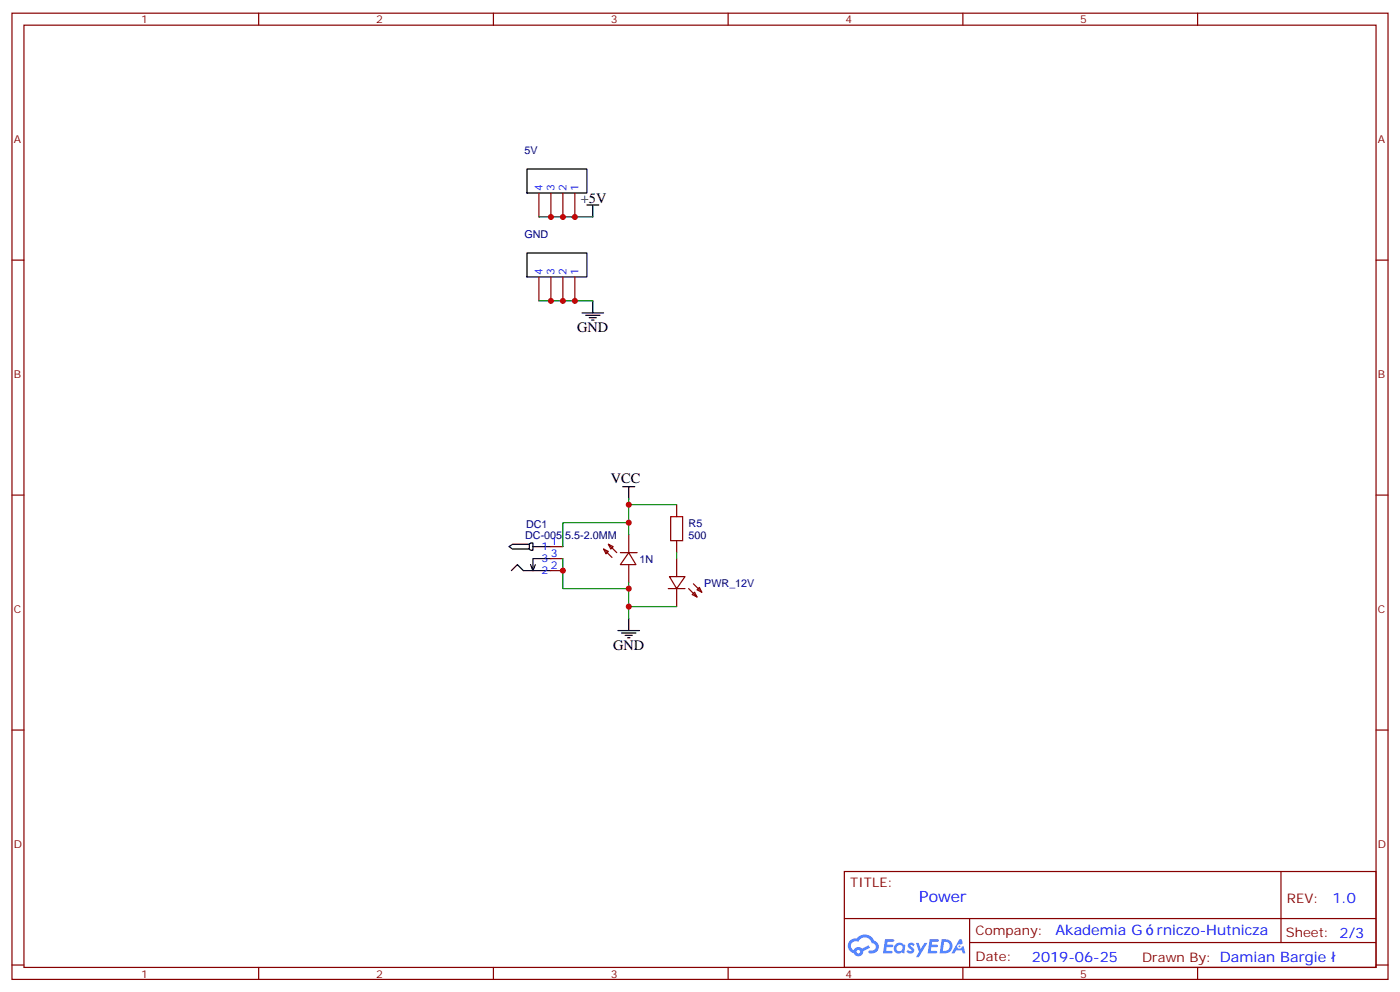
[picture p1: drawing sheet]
<svg xmlns="http://www.w3.org/2000/svg" width="412mm" height="292mm" viewBox="0 0 412 292" stroke-linecap="round" stroke-linejoin="round" font-family="sans-serif">
<g fill="none" stroke="#870000" stroke-width=".35">
<path d="M3.5 3.9h405.4v284.3h-405.4zM7.1 7.4h398.2v277.3h-398.2zM76.2 3.9v3.5M145.3 3.9v3.5M214.5 3.9v3.5M283.6 3.9v3.5M352.8 3.9v3.5M3.5 76.6h3.6M405.3 76.6h3.6M3.5 145.7h3.6M405.3 145.7h3.6M3.5 214.8h3.6"/>
<path d="M405.3 214.8h3.6M248.7 256.5h156.6v28.2h-156.6zM377.3 256.5v20.9M248.7 270.3h156.5M285.6 277.4h119.6M285.6 270.3v14.1M3.5 284h3.6M76.2 284.7v3.5M145.3 284.7v3.5M214.5 284.7v3.5M283.6 284.7v3.5M352.8 284.7v3.5"/>
<path d="M405.3 284h3.6"/>
</g>
<g fill="#5487ff">
<path d="M267.7 277.6a1.22 1.22 0 0 1 1.7 .3l-.4 .6a.47 .47 0 0 0-.3-.4 .47 .47 0 0 0-.5 .2l.1 .2a1.14 1.14 0 0 1 .8 1.8 1.14 1.14 0 0 1-1.9-.1l-.2-.1 .5-.6 .7 .4a.29 .29 0 0 0 .3-.2 .29 .29 0 0 0-.2-.3 1.04 1.04 0 0 1-.6-1.8z"/>
<path d="M260.7 276.4h2.4l.3 .2-.2 .5h-1.8l-.1 .9h1.5l.3 .4-.3 .3h-1.6l-.2 1.1 1.7 .1 .2 .3-.2 .3-2.6 .1z"/>
<path d="M273.8 276.4h2.4l.3 .2-.1 .5h-1.8l-.2 .9h1.6l.3 .4-.4 .3h-1.6l-.1 1.1 1.7 .1 .2 .3-.2 .3h-2.6z"/>
<path d="M282.6 276.4h.7l.3 1.3-.6 .3a.69 .69 0 0 0-1 .2 .69 .69 0 0 0 .4 1 .69 .69 0 0 0 .9-.6l.5-.3 .6 2.2h-.8l-.2-.8h-1.8l-.5 .8h-.8z"/>
<path d="M269.8 277.5h.8l.6 1.8 1.1-1.8h.9l-2.6 4.2h-.8l.9-1.6z"/>
<path d="M277.4 276.4l-.6 4.2h1.3a2.11 2.11 0 0 0 2.5-2.2 2.11 2.11 0 0 0-2.5-2zM278.1 277.1a1.39 1.39 0 0 1 1.7 1.5 1.39 1.39 0 0 1-1.8 1.2h-.3z"/>
<path d="M263.7 278a1.54 1.54 0 0 0-.1 2.2 1.54 1.54 0 0 0 2.2 .1l.6 .3 .3-2.3-.2-.3h-.4a1.49 1.49 0 0 0-2.4 0zM264 279a.94 .94 0 0 1 1.8 0 .94 .94 0 0 1-1.8 0z"/>
<path d="M250.4 276.8a2.18 2.18 0 0 0 1.1 3.7 1.44 1.44 0 0 0 1.6 .9 1.44 1.44 0 0 0 1.2-1.5l2-1-.5-.7-1.9 1a1.47 1.47 0 0 0-2.4 .4 1.39 1.39 0 0 1-.7-1.9 1.39 1.39 0 0 1 2-.5 2.12 2.12 0 0 1 2.2-1.3 2.12 2.12 0 0 1 1.9 1.7 1.14 1.14 0 0 1 1.1 1.4 1.14 1.14 0 0 1-1.7 .7 .43 .43 0 0 0-.5 .4 .43 .43 0 0 0 .4 .5 1.98 1.98 0 0 0 2.5-1.3 1.98 1.98 0 0 0-1.2-2.5 3.1 3.1 0 0 0-5.3-.7l-.9 .1zM252.3 280.1a.55 .55 0 0 1 1.1 0 .55 .55 0 0 1-1.1 0z"/>
<circle cx="282.6" cy="278.5" r=".26"/>
</g>
<path d="M197.6 152h3.5v7.1h-3.5z" fill="none" stroke="#a10000" stroke-width=".35"/>
<g fill="none" stroke="#870000" stroke-width=".35">
<path d="M158.7 56.8v7.1M162.3 56.8v7.1M165.8 56.8v7.1M169.3 56.8v7.1M158.7 81.5v7M162.3 81.5v7M165.8 81.5v7M169.3 81.5v7M185.2 157.3v5.3M199.3 148.5v3.5M199.3 159.1v3.5M162.3 167.9h3.5"/>
<path d="M162.3 164.4h3.5M162.3 160.9h3.5M177.8 161.6l1.4 .7-.7 .7zM177.8 161.6l2.5 2.4M179.2 160.2l1.4 .7-.7 .7zM179.2 160.2l2.5 2.4M182.7 162.6h5M185.2 162.6l2.1 3.6h-4.6zM185.2 166.2v5.2M196.8 173.2h5M197.2 169.7h4.6l-2.5 3.5zM199.3 164.4v5.3"/>
<path d="M199.3 173.2v5.3M202.8 173.2l2.5 2.5M203.9 175l.7-.7 .7 1.4zM204.3 171.8l2.4 2.5M205.3 173.6l.7-.7 .7 1.4z"/>
</g>
<g fill="none" stroke="#000" stroke-width=".35">
<path d="M155.2 49.7h17.7v7.1h-17.7zM155.2 74.4h17.7v7.1h-17.7zM172.9 60.3h3.5M174.6 60.3v3.6M171.4 92.1h6.4M172.5 92.8h4.2M173.6 93.5h2.1M174.3 94.2h.7M174.6 88.5v3.6M183.4 143.2h3.6M185.2 143.2v3.6M149.9 160.9l1.1-.7h4.9v1.4h-4.9z"/>
<path d="M150.6 167.9l1.8-1.7 1.8 1.7h8.1M155.9 160.2l.4-.4h.7v2.1h-.7l-.4-.3M157 160.9h5.3M157.7 166.2l-.7 1.7M162.3 164.4h-5.3v3.5l-.7-1.7M182 185.6h6.4M183.1 186.3h4.2M184.1 187h2.2M184.9 187.7h.7M185.2 182v3.6"/>
</g>
<path d="M158.7 63.9h15.9M158.7 88.5h15.9M185.2 146.8v7h-19.4v7.1M185.2 148.5h14.1M185.2 153.8v3.5M165.8 164.4v8.8h19.4v5.3h14.1M185.2 171.4v1.8M185.2 178.5v3.5M199.3 162.6v1.8" fill="none" stroke="#008700" stroke-width=".35"/>
<g fill="#c00">
<circle cx="185.2" cy="148.5" r=".88"/>
<circle cx="169.3" cy="88.5" r=".88"/>
<circle cx="165.8" cy="88.5" r=".88"/>
<circle cx="162.3" cy="88.5" r=".88"/>
<circle cx="162.3" cy="63.9" r=".88"/>
<circle cx="165.8" cy="63.9" r=".88"/>
<circle cx="169.3" cy="63.9" r=".88"/>
<circle cx="185.2" cy="153.8" r=".88"/>
<circle cx="185.2" cy="173.2" r=".88"/>
<circle cx="185.2" cy="178.5" r=".88"/>
<circle cx="165.8" cy="167.9" r=".88"/>
</g>
<text font-size="4.6" fill="#00f" x="270.8" y="265.5">Power</text>
<g font-size="4.2">
<text x="171.1" y="59.6">+5V</text>
<text x="170" y="97.7">GND</text>
<text x="179.9" y="142.1">VCC</text>
<text x="180.6" y="191.2">GND</text>
</g>
<g font-size="4.2" fill="#00f">
<text x="392.5" y="265.7">1.0</text>
<text x="310.9" y="275.3">Akademia G</text>
<text x="340.8" y="275.3">rniczo-Hutnicza</text>
<text x="304" y="283.1">2019-06-25</text>
</g>
<g font-size="3.9" fill="#800">
<text x="250.5" y="261.1">TITLE:</text>
<text x="379.1" y="265.7">REV:</text>
<text x="287.4" y="275.3">Company:</text>
<text x="378.7" y="275.9">Sheet: 2/3</text>
<text x="287.4" y="282.9">Date:</text>
<text x="336.4" y="283">Drawn By: Damian Bargie</text>
</g>
<g font-size="3.2" fill="#800">
<text x="41.6" y="6.9">1</text>
<text x="110.8" y="6.9">2</text>
<text x="179.9" y="6.9">3</text>
<text x="249.1" y="6.9">4</text>
<text x="318.2" y="6.9">5</text>
<text x="4.1" y="42">A</text>
<text x="405.9" y="42">A</text>
<text x="4.1" y="111.1">B</text>
<text x="405.9" y="111.1">B</text>
<text x="4.1" y="180.3">C</text>
<text x="405.9" y="180.3">C</text>
<text x="4.1" y="249.4">D</text>
<text x="405.9" y="249.4">D</text>
<text x="41.6" y="287.7">1</text>
<text x="110.8" y="287.7">2</text>
<text x="179.9" y="287.7">3</text>
<text x="249.1" y="287.7">4</text>
<text x="318.2" y="287.7">5</text>
</g>
<g font-size="3.2" fill="#000080">
<text x="154.5" y="45.5">5V</text>
<text x="154.5" y="70.2">GND</text>
<text x="154.9" y="155.5">DC1</text>
<text x="202.8" y="155.1">R5</text>
<text x="154.7" y="158.8">DC-005 5.5-2.0MM</text>
<text x="202.8" y="158.6">500</text>
<text x="188.4" y="165.5">1N</text>
<text x="207.4" y="172.6">PWR_12V</text>
</g>
<g font-size="3.2" fill="#00f">
<text x="159.8" y="56.1" transform="rotate(-90 159.8 56.1)">4</text>
<text x="163.3" y="56.1" transform="rotate(-90 163.3 56.1)">3</text>
<text x="166.9" y="56.1" transform="rotate(-90 166.9 56.1)">2</text>
<text x="170.4" y="56.1" transform="rotate(-90 170.4 56.1)">1</text>
<text x="159.8" y="80.8" transform="rotate(-90 159.8 80.8)">4</text>
<text x="163.3" y="80.8" transform="rotate(-90 163.3 80.8)">3</text>
<text x="166.9" y="80.8" transform="rotate(-90 166.9 80.8)">2</text>
<text x="170.4" y="80.8" transform="rotate(-90 170.4 80.8)">1</text>
<text x="159.6" y="161.9">1</text>
<text x="162.3" y="160.5">1</text>
<text x="159.6" y="165.5">3</text>
<text x="162.3" y="167.6">2</text>
<text x="162.3" y="164">3</text>
<text x="159.6" y="169">2</text>
</g>
</svg>
